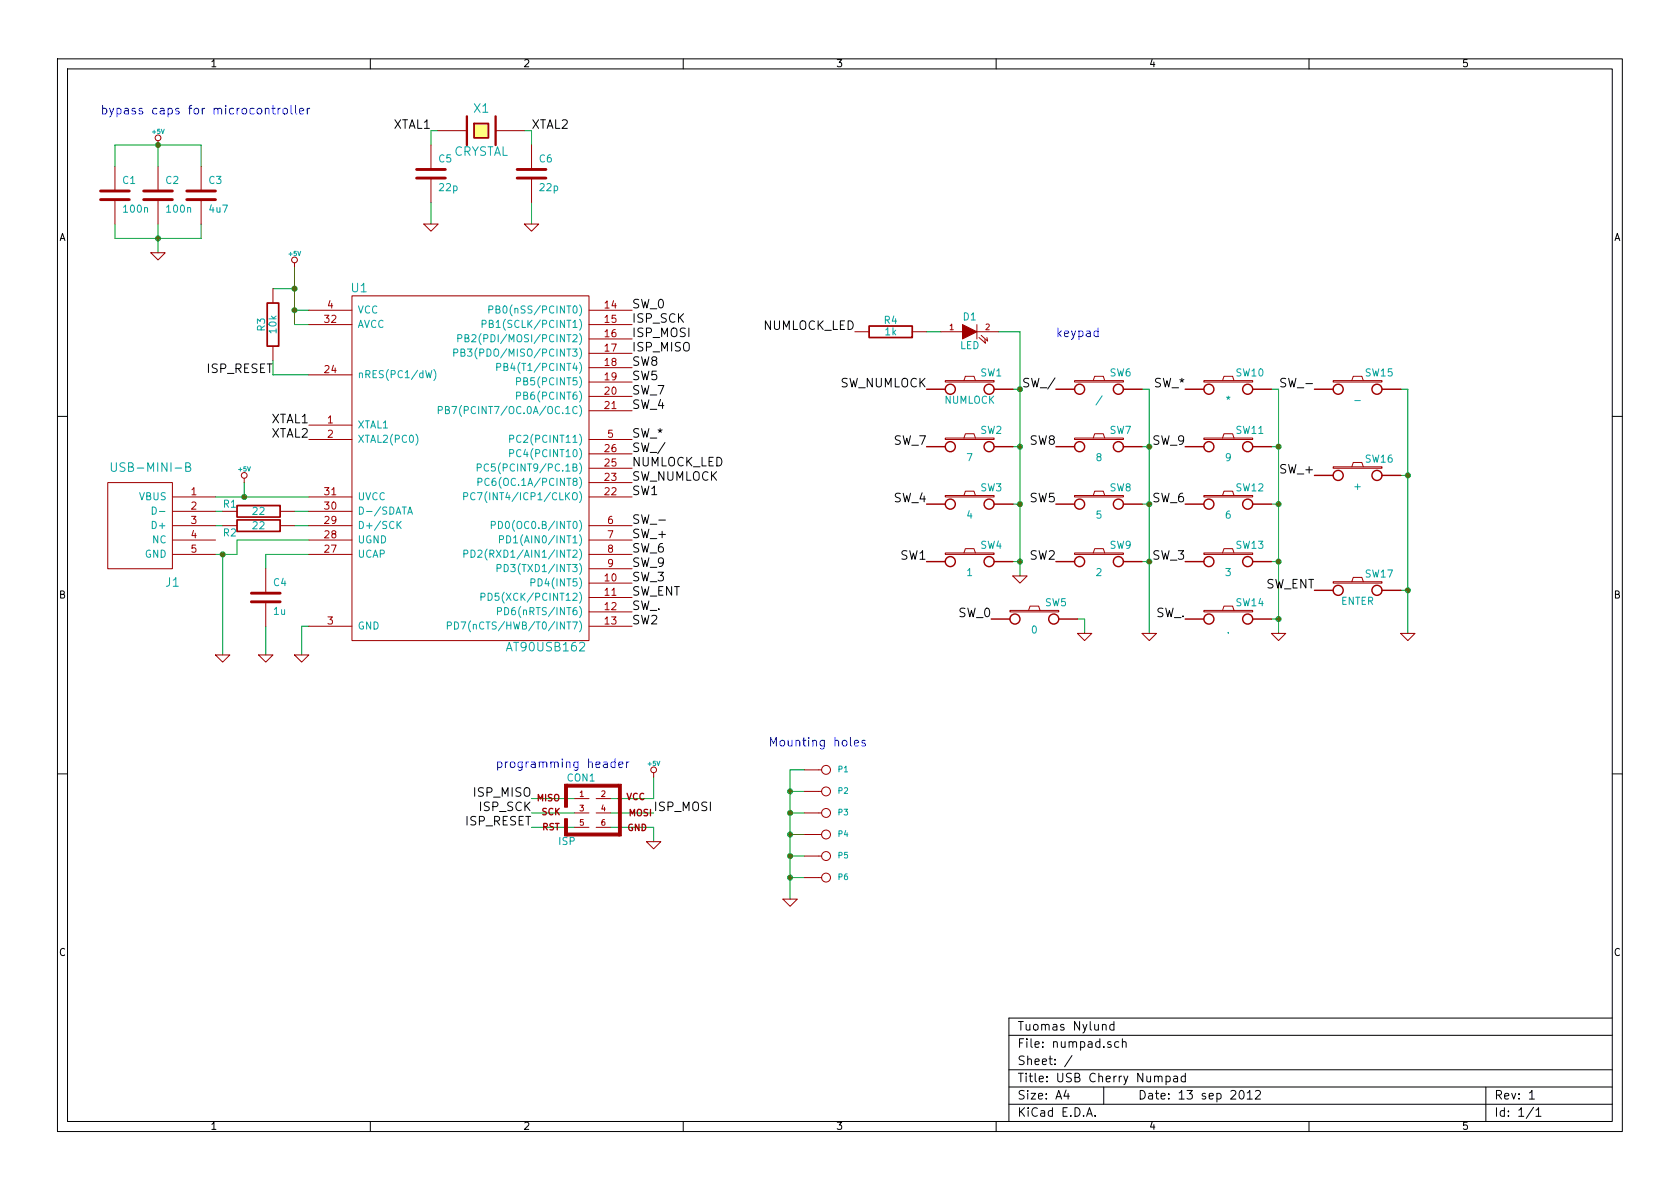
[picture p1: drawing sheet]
EESchema Schematic File Version 2  date to 13. syyskuuta 2012 16.19.21
LIBS:power
LIBS:device
LIBS:transistors
LIBS:conn
LIBS:linear
LIBS:regul
LIBS:74xx
LIBS:cmos4000
LIBS:adc-dac
LIBS:memory
LIBS:xilinx
LIBS:special
LIBS:microcontrollers
LIBS:dsp
LIBS:microchip
LIBS:analog_switches
LIBS:motorola
LIBS:texas
LIBS:intel
LIBS:audio
LIBS:interface
LIBS:digital-audio
LIBS:philips
LIBS:display
LIBS:cypress
LIBS:siliconi
LIBS:opto
LIBS:atmel
LIBS:contrib
LIBS:valves
LIBS:my_parts
LIBS:numpad-cache
EELAYER 25  0
EELAYER END
$Descr A4 11693 8268
encoding utf-8
Sheet 1 1
Title "USB Cherry Numpad"
Date "13 sep 2012"
Rev "1"
Comp "Tuomas Nylund"
Comment1 ""
Comment2 ""
Comment3 ""
Comment4 ""
$EndDescr
Connection ~ 5500 6100
Wire Wire Line
	5600 6100 5500 6100
Connection ~ 5500 5800
Wire Wire Line
	5600 5800 5500 5800
Connection ~ 5500 5500
Wire Wire Line
	5600 5500 5500 5500
Wire Wire Line
	2150 3550 2050 3550
Wire Wire Line
	2050 3650 2150 3650
Wire Wire Line
	1550 3550 1500 3550
Wire Wire Line
	1500 3650 1550 3650
Wire Wire Line
	1500 3450 2150 3450
Wire Wire Line
	2150 3750 1650 3750
Wire Wire Line
	1650 3750 1650 3850
Wire Wire Line
	1650 3850 1500 3850
Wire Wire Line
	1550 4550 1550 3850
Connection ~ 1550 3850
Wire Wire Line
	2100 4550 2100 4350
Wire Wire Line
	2100 4350 2150 4350
Wire Wire Line
	1850 4350 1850 4550
Wire Wire Line
	2150 3850 1850 3850
Wire Wire Line
	1850 3850 1850 3950
Wire Wire Line
	1700 3350 1700 3450
Connection ~ 1700 3450
Wire Wire Line
	2050 1850 2050 2250
Wire Wire Line
	2050 2250 2150 2250
Wire Wire Line
	2150 2150 2050 2150
Connection ~ 2050 2150
Wire Wire Line
	1100 1550 1100 1750
Wire Wire Line
	800  1650 1400 1650
Wire Wire Line
	800  1650 800  1550
Wire Wire Line
	1400 1650 1400 1550
Connection ~ 1100 1650
Wire Wire Line
	800  1000 1400 1000
Wire Wire Line
	800  1000 800  1150
Wire Wire Line
	1100 1000 1100 1150
Wire Wire Line
	1400 1000 1400 1150
Wire Wire Line
	3700 1550 3700 1400
Wire Wire Line
	3000 1550 3000 1400
Wire Wire Line
	3050 900  3000 900 
Wire Wire Line
	3000 900  3000 1000
Wire Wire Line
	3700 1000 3700 900 
Wire Wire Line
	3700 900  3650 900 
Wire Wire Line
	1900 2000 2050 2000
Connection ~ 2050 2000
Wire Wire Line
	1900 2500 1900 2600
Wire Wire Line
	1900 2600 2150 2600
Wire Wire Line
	6450 2300 6550 2300
Wire Wire Line
	7100 4000 7100 2300
Wire Wire Line
	7100 2300 6950 2300
Wire Wire Line
	7050 2700 7100 2700
Connection ~ 7100 2700
Wire Wire Line
	7050 3100 7100 3100
Connection ~ 7100 3100
Wire Wire Line
	7050 3500 7100 3500
Connection ~ 7100 3500
Wire Wire Line
	7050 3900 7100 3900
Connection ~ 7100 3900
Wire Wire Line
	7550 4400 7550 4300
Wire Wire Line
	7550 4300 7500 4300
Wire Wire Line
	8000 4400 8000 2700
Wire Wire Line
	8000 2700 7950 2700
Wire Wire Line
	7950 3100 8000 3100
Connection ~ 8000 3100
Wire Wire Line
	7950 3500 8000 3500
Connection ~ 8000 3500
Wire Wire Line
	7950 3900 8000 3900
Connection ~ 8000 3900
Wire Wire Line
	8900 4400 8900 2700
Wire Wire Line
	8900 2700 8850 2700
Wire Wire Line
	8850 3100 8900 3100
Connection ~ 8900 3100
Wire Wire Line
	8850 3500 8900 3500
Connection ~ 8900 3500
Wire Wire Line
	8850 3900 8900 3900
Connection ~ 8900 3900
Wire Wire Line
	8850 4300 8900 4300
Connection ~ 8900 4300
Wire Wire Line
	9800 4400 9800 2700
Wire Wire Line
	9800 2700 9750 2700
Wire Wire Line
	9750 3300 9800 3300
Connection ~ 9800 3300
Wire Wire Line
	9750 4100 9800 4100
Connection ~ 9800 4100
Wire Wire Line
	4550 5400 4550 5550
Wire Wire Line
	4550 5550 4250 5550
Wire Wire Line
	4550 5650 4250 5650
Wire Wire Line
	4250 5750 4550 5750
Wire Wire Line
	4550 5750 4550 5850
Wire Wire Line
	4000 5750 3700 5750
Wire Wire Line
	3700 5650 4000 5650
Wire Wire Line
	4000 5550 3700 5550
Connection ~ 1100 1000
Wire Wire Line
	5500 6250 5500 5350
Wire Wire Line
	5500 5350 5600 5350
Wire Wire Line
	5600 5650 5500 5650
Connection ~ 5500 5650
Wire Wire Line
	5600 5950 5500 5950
Connection ~ 5500 5950
$Comp
L CONN_1 P1
U 1 1
P 5750 5350
F 0 "P1" H 5830 5350 40  0000 L CNN
F 1 "CONN_1" H 5750 5405 30  0001 C CNN
	1    5750 5350
	1    0    0    -1  
$EndComp
$Comp
L CONN_1 P2
U 1 1
P 5750 5500
F 0 "P2" H 5830 5500 40  0000 L CNN
F 1 "CONN_1" H 5750 5555 30  0001 C CNN
	1    5750 5500
	1    0    0    -1  
$EndComp
$Comp
L GND #PWR01
U 1 1
P 5500 6250
F 0 "#PWR01" H 5500 6250 30  0001 C CNN
F 1 "GND" H 5500 6180 30  0001 C CNN
	1    5500 6250
	1    0    0    -1  
$EndComp
$Comp
L CONN_1 P6
U 1 1
P 5750 6100
F 0 "P6" H 5830 6100 40  0000 L CNN
F 1 "CONN_1" H 5750 6155 30  0001 C CNN
	1    5750 6100
	1    0    0    -1  
$EndComp
$Comp
L CONN_1 P5
U 1 1
P 5750 5950
F 0 "P5" H 5830 5950 40  0000 L CNN
F 1 "CONN_1" H 5750 6005 30  0001 C CNN
	1    5750 5950
	1    0    0    -1  
$EndComp
$Comp
L CONN_1 P4
U 1 1
P 5750 5800
F 0 "P4" H 5830 5800 40  0000 L CNN
F 1 "CONN_1" H 5750 5855 30  0001 C CNN
	1    5750 5800
	1    0    0    -1  
$EndComp
$Comp
L CONN_1 P3
U 1 1
P 5750 5650
F 0 "P3" H 5830 5650 40  0000 L CNN
F 1 "CONN_1" H 5750 5705 30  0001 C CNN
	1    5750 5650
	1    0    0    -1  
$EndComp
$Comp
L SW_PUSH SW2
U 1 1
P 6750 3100
F 0 "SW2" H 6900 3210 50  0000 C CNN
F 1 "7" H 6750 3020 50  0000 C CNN
	1    6750 3100
	1    0    0    -1  
$EndComp
$Comp
L SW_PUSH SW4
U 1 1
P 6750 3900
F 0 "SW4" H 6900 4010 50  0000 C CNN
F 1 "1" H 6750 3820 50  0000 C CNN
	1    6750 3900
	1    0    0    -1  
$EndComp
$Comp
L SW_PUSH SW3
U 1 1
P 6750 3500
F 0 "SW3" H 6900 3610 50  0000 C CNN
F 1 "4" H 6750 3420 50  0000 C CNN
	1    6750 3500
	1    0    0    -1  
$EndComp
$Comp
L SW_PUSH SW8
U 1 1
P 7650 3500
F 0 "SW8" H 7800 3610 50  0000 C CNN
F 1 "5" H 7650 3420 50  0000 C CNN
	1    7650 3500
	1    0    0    -1  
$EndComp
$Comp
L SW_PUSH SW9
U 1 1
P 7650 3900
F 0 "SW9" H 7800 4010 50  0000 C CNN
F 1 "2" H 7650 3820 50  0000 C CNN
	1    7650 3900
	1    0    0    -1  
$EndComp
$Comp
L SW_PUSH SW7
U 1 1
P 7650 3100
F 0 "SW7" H 7800 3210 50  0000 C CNN
F 1 "8" H 7650 3020 50  0000 C CNN
	1    7650 3100
	1    0    0    -1  
$EndComp
$Comp
L SW_PUSH SW12
U 1 1
P 8550 3500
F 0 "SW12" H 8700 3610 50  0000 C CNN
F 1 "6" H 8550 3420 50  0000 C CNN
	1    8550 3500
	1    0    0    -1  
$EndComp
$Comp
L SW_PUSH SW13
U 1 1
P 8550 3900
F 0 "SW13" H 8700 4010 50  0000 C CNN
F 1 "3" H 8550 3820 50  0000 C CNN
	1    8550 3900
	1    0    0    -1  
$EndComp
$Comp
L SW_PUSH SW11
U 1 1
P 8550 3100
F 0 "SW11" H 8700 3210 50  0000 C CNN
F 1 "9" H 8550 3020 50  0000 C CNN
	1    8550 3100
	1    0    0    -1  
$EndComp
$Comp
L SW_PUSH SW5
U 1 1
P 7200 4300
F 0 "SW5" H 7350 4410 50  0000 C CNN
F 1 "0" H 7200 4220 50  0000 C CNN
	1    7200 4300
	1    0    0    -1  
$EndComp
$Comp
L SW_PUSH SW14
U 1 1
P 8550 4300
F 0 "SW14" H 8700 4410 50  0000 C CNN
F 1 "." H 8550 4220 50  0000 C CNN
	1    8550 4300
	1    0    0    -1  
$EndComp
$Comp
L SW_PUSH SW17
U 1 1
P 9450 4100
F 0 "SW17" H 9600 4210 50  0000 C CNN
F 1 "ENTER" H 9450 4020 50  0000 C CNN
	1    9450 4100
	1    0    0    -1  
$EndComp
$Comp
L SW_PUSH SW16
U 1 1
P 9450 3300
F 0 "SW16" H 9600 3410 50  0000 C CNN
F 1 "+" H 9450 3220 50  0000 C CNN
	1    9450 3300
	1    0    0    -1  
$EndComp
$Comp
L SW_PUSH SW15
U 1 1
P 9450 2700
F 0 "SW15" H 9600 2810 50  0000 C CNN
F 1 "-" H 9450 2620 50  0000 C CNN
	1    9450 2700
	1    0    0    -1  
$EndComp
$Comp
L SW_PUSH SW10
U 1 1
P 8550 2700
F 0 "SW10" H 8700 2810 50  0000 C CNN
F 1 "*" H 8550 2620 50  0000 C CNN
	1    8550 2700
	1    0    0    -1  
$EndComp
$Comp
L SW_PUSH SW6
U 1 1
P 7650 2700
F 0 "SW6" H 7800 2810 50  0000 C CNN
F 1 "/" H 7650 2620 50  0000 C CNN
	1    7650 2700
	1    0    0    -1  
$EndComp
$Comp
L SW_PUSH SW1
U 1 1
P 6750 2700
F 0 "SW1" H 6900 2810 50  0000 C CNN
F 1 "NUMLOCK" H 6750 2620 50  0000 C CNN
	1    6750 2700
	1    0    0    -1  
$EndComp
$Comp
L AT90USB162 U1
U 1 1
P 3350 4550
F 0 "U1" H 2500 7100 60  0000 C CNN
F 1 "AT90USB162" H 3800 4600 60  0000 C CNN
	1    3350 4550
	1    0    0    -1  
$EndComp
Text Label 4400 2350 0    60   ~ 0
ISP_MOSI
Text Label 4400 2450 0    60   ~ 0
ISP_MISO
Text Label 4400 2250 0    60   ~ 0
ISP_SCK
$Comp
L LED D1
U 1 1
P 6750 2300
F 0 "D1" H 6750 2400 50  0000 C CNN
F 1 "LED" H 6750 2200 50  0000 C CNN
	1    6750 2300
	1    0    0    -1  
$EndComp
$Comp
L AVR-ISP-6 CON1
U 1 1
P 4125 5650
F 0 "CON1" H 4045 5890 50  0000 C CNN
F 1 "ISP" H 3885 5420 50  0000 L BNN
F 2 "AVR-ISP-6" V 3605 5690 50  0001 C CNN
	1    4125 5650
	1    0    0    -1  
$EndComp
$Comp
L USB-MINI-B J1
U 1 1
P 1200 4050
F 0 "J1" H 1200 4050 60  0000 C CNN
F 1 "USB-MINI-B" H 1050 4850 60  0000 C CNN
	1    1200 4050
	1    0    0    -1  
$EndComp
Text Label 4400 3250 0    60   ~ 0
NUMLOCK_LED
$Comp
L R R1
U 1 1
P 1800 3550
F 0 "R1" V 1850 3750 50  0000 C CNN
F 1 "22" V 1800 3550 50  0000 C CNN
	1    1800 3550
	0    -1   -1   0   
$EndComp
$Comp
L R R2
U 1 1
P 1800 3650
F 0 "R2" V 1750 3850 50  0000 C CNN
F 1 "22" V 1800 3650 50  0000 C CNN
	1    1800 3650
	0    -1   -1   0   
$EndComp
$Comp
L GND #PWR02
U 1 1
P 1550 4550
F 0 "#PWR02" H 1550 4550 30  0001 C CNN
F 1 "GND" H 1550 4480 30  0001 C CNN
	1    1550 4550
	1    0    0    -1  
$EndComp
$Comp
L C C4
U 1 1
P 1850 4150
F 0 "C4" H 1900 4250 50  0000 L CNN
F 1 "1u" H 1900 4050 50  0000 L CNN
	1    1850 4150
	1    0    0    -1  
$EndComp
$Comp
L GND #PWR03
U 1 1
P 1850 4550
F 0 "#PWR03" H 1850 4550 30  0001 C CNN
F 1 "GND" H 1850 4480 30  0001 C CNN
	1    1850 4550
	1    0    0    -1  
$EndComp
$Comp
L GND #PWR04
U 1 1
P 2100 4550
F 0 "#PWR04" H 2100 4550 30  0001 C CNN
F 1 "GND" H 2100 4480 30  0001 C CNN
	1    2100 4550
	1    0    0    -1  
$EndComp
$Comp
L +5V #PWR05
U 1 1
P 1700 3350
F 0 "#PWR05" H 1700 3440 20  0001 C CNN
F 1 "+5V" H 1700 3440 30  0000 C CNN
	1    1700 3350
	1    0    0    -1  
$EndComp
$Comp
L +5V #PWR06
U 1 1
P 2050 1850
F 0 "#PWR06" H 2050 1940 20  0001 C CNN
F 1 "+5V" H 2050 1940 30  0000 C CNN
	1    2050 1850
	1    0    0    -1  
$EndComp
$Comp
L C C1
U 1 1
P 800 1350
F 0 "C1" H 850 1450 50  0000 L CNN
F 1 "100n" H 850 1250 50  0000 L CNN
	1    800  1350
	1    0    0    -1  
$EndComp
$Comp
L C C2
U 1 1
P 1100 1350
F 0 "C2" H 1150 1450 50  0000 L CNN
F 1 "100n" H 1150 1250 50  0000 L CNN
	1    1100 1350
	1    0    0    -1  
$EndComp
$Comp
L C C3
U 1 1
P 1400 1350
F 0 "C3" H 1450 1450 50  0000 L CNN
F 1 "4u7" H 1450 1250 50  0000 L CNN
	1    1400 1350
	1    0    0    -1  
$EndComp
$Comp
L GND #PWR07
U 1 1
P 1100 1750
F 0 "#PWR07" H 1100 1750 30  0001 C CNN
F 1 "GND" H 1100 1680 30  0001 C CNN
	1    1100 1750
	1    0    0    -1  
$EndComp
$Comp
L +5V #PWR08
U 1 1
P 1100 1000
F 0 "#PWR08" H 1100 1090 20  0001 C CNN
F 1 "+5V" H 1100 1090 30  0000 C CNN
	1    1100 1000
	1    0    0    -1  
$EndComp
$Comp
L CRYSTAL X1
U 1 1
P 3350 900
F 0 "X1" H 3350 1050 60  0000 C CNN
F 1 "CRYSTAL" H 3350 750 60  0000 C CNN
	1    3350 900 
	1    0    0    -1  
$EndComp
Text Label 2150 2950 2    60   ~ 0
XTAL1
Text Label 2150 3050 2    60   ~ 0
XTAL2
$Comp
L C C5
U 1 1
P 3000 1200
F 0 "C5" H 3050 1300 50  0000 L CNN
F 1 "22p" H 3050 1100 50  0000 L CNN
	1    3000 1200
	1    0    0    -1  
$EndComp
$Comp
L C C6
U 1 1
P 3700 1200
F 0 "C6" H 3750 1300 50  0000 L CNN
F 1 "22p" H 3750 1100 50  0000 L CNN
	1    3700 1200
	1    0    0    -1  
$EndComp
$Comp
L GND #PWR09
U 1 1
P 3700 1550
F 0 "#PWR09" H 3700 1550 30  0001 C CNN
F 1 "GND" H 3700 1480 30  0001 C CNN
	1    3700 1550
	1    0    0    -1  
$EndComp
$Comp
L GND #PWR010
U 1 1
P 3000 1550
F 0 "#PWR010" H 3000 1550 30  0001 C CNN
F 1 "GND" H 3000 1480 30  0001 C CNN
	1    3000 1550
	1    0    0    -1  
$EndComp
Text Label 3000 900  2    60   ~ 0
XTAL1
Text Label 3700 900  0    60   ~ 0
XTAL2
Text Label 1900 2600 2    60   ~ 0
ISP_RESET
$Comp
L R R3
U 1 1
P 1900 2250
F 0 "R3" V 1980 2250 50  0000 C CNN
F 1 "10k" V 1900 2250 50  0000 C CNN
	1    1900 2250
	-1   0    0    1   
$EndComp
$Comp
L R R4
U 1 1
P 6200 2300
F 0 "R4" V 6280 2300 50  0000 C CNN
F 1 "1k" V 6200 2300 50  0000 C CNN
	1    6200 2300
	0    -1   -1   0   
$EndComp
$Comp
L GND #PWR011
U 1 1
P 7100 4000
F 0 "#PWR011" H 7100 4000 30  0001 C CNN
F 1 "GND" H 7100 3930 30  0001 C CNN
	1    7100 4000
	1    0    0    -1  
$EndComp
$Comp
L GND #PWR012
U 1 1
P 7550 4400
F 0 "#PWR012" H 7550 4400 30  0001 C CNN
F 1 "GND" H 7550 4330 30  0001 C CNN
	1    7550 4400
	1    0    0    -1  
$EndComp
$Comp
L GND #PWR013
U 1 1
P 8000 4400
F 0 "#PWR013" H 8000 4400 30  0001 C CNN
F 1 "GND" H 8000 4330 30  0001 C CNN
	1    8000 4400
	1    0    0    -1  
$EndComp
$Comp
L GND #PWR014
U 1 1
P 8900 4400
F 0 "#PWR014" H 8900 4400 30  0001 C CNN
F 1 "GND" H 8900 4330 30  0001 C CNN
	1    8900 4400
	1    0    0    -1  
$EndComp
$Comp
L GND #PWR015
U 1 1
P 9800 4400
F 0 "#PWR015" H 9800 4400 30  0001 C CNN
F 1 "GND" H 9800 4330 30  0001 C CNN
	1    9800 4400
	1    0    0    -1  
$EndComp
Text Label 4550 5650 0    60   ~ 0
ISP_MOSI
Text Label 3700 5550 2    60   ~ 0
ISP_MISO
Text Label 3700 5650 2    60   ~ 0
ISP_SCK
Text Label 3700 5750 2    60   ~ 0
ISP_RESET
$Comp
L GND #PWR016
U 1 1
P 4550 5850
F 0 "#PWR016" H 4550 5850 30  0001 C CNN
F 1 "GND" H 4550 5780 30  0001 C CNN
	1    4550 5850
	1    0    0    -1  
$EndComp
$Comp
L +5V #PWR017
U 1 1
P 4550 5400
F 0 "#PWR017" H 4550 5490 20  0001 C CNN
F 1 "+5V" H 4550 5490 30  0000 C CNN
	1    4550 5400
	1    0    0    -1  
$EndComp
Text Label 7350 2700 2    60   ~ 0
SW_/
Text Label 4400 3150 0    60   ~ 0
SW_/
Text Label 6450 2700 2    60   ~ 0
SW_NUMLOCK
Text Label 6450 3100 2    60   ~ 0
SW_7
Text Label 6450 3500 2    60   ~ 0
SW_4
Text Label 6450 3900 2    60   ~ 0
SW1
Text Label 7350 3100 2    60   ~ 0
SW8
Text Label 7350 3500 2    60   ~ 0
SW5
Text Label 7350 3900 2    60   ~ 0
SW2
Text Label 8250 2700 2    60   ~ 0
SW_*
Text Label 8250 3100 2    60   ~ 0
SW_9
Text Label 8250 3500 2    60   ~ 0
SW_6
Text Label 8250 3900 2    60   ~ 0
SW_3
Text Label 8250 4300 2    60   ~ 0
SW_.
Text Label 9150 2700 2    60   ~ 0
SW_-
Text Label 9150 3300 2    60   ~ 0
SW_+
Text Label 9150 4100 2    60   ~ 0
SW_ENT
Text Label 6900 4300 2    60   ~ 0
SW_0
Text Label 4400 3350 0    60   ~ 0
SW_NUMLOCK
Text Label 4400 3450 0    60   ~ 0
SW1
Text Label 4400 2850 0    60   ~ 0
SW_4
Text Label 4400 2750 0    60   ~ 0
SW_7
Text Label 4400 2650 0    60   ~ 0
SW5
Text Label 4400 2550 0    60   ~ 0
SW8
Text Label 4400 2150 0    60   ~ 0
SW_0
Text Label 4400 4350 0    60   ~ 0
SW2
Text Label 4400 4250 0    60   ~ 0
SW_.
Text Label 4400 4150 0    60   ~ 0
SW_ENT
Text Label 4400 4050 0    60   ~ 0
SW_3
Text Label 4400 3950 0    60   ~ 0
SW_9
Text Label 4400 3850 0    60   ~ 0
SW_6
Text Label 4400 3750 0    60   ~ 0
SW_+
Text Label 4400 3650 0    60   ~ 0
SW_-
Text Label 4400 3050 0    60   ~ 0
SW_*
Text Label 5950 2300 2    60   ~ 0
NUMLOCK_LED
Text Notes 5350 5200 0    60   ~ 0
Mounting holes
Text Notes 3450 5350 0    60   ~ 0
programming header
Text Notes 7350 2350 0    60   ~ 0
keypad
Text Notes 700  800  0    60   ~ 0
bypass caps for microcontroller
$EndSCHEMATC
